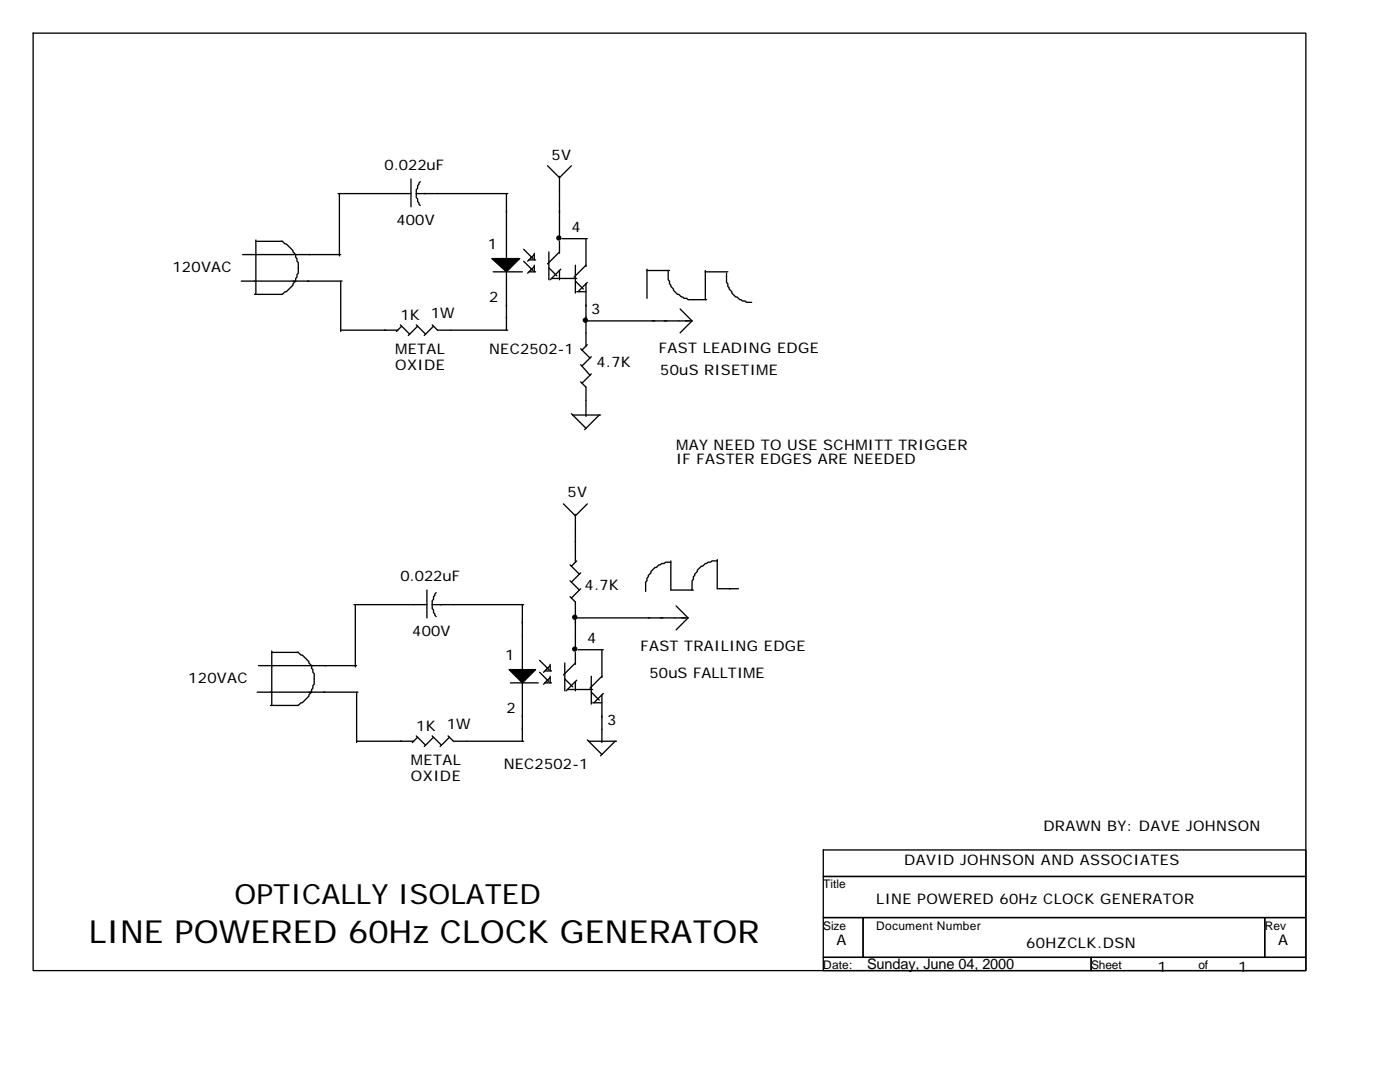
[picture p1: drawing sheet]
<svg xmlns="http://www.w3.org/2000/svg" width="279mm" height="216mm" viewBox="0 0 279 216" stroke-linecap="round" stroke-linejoin="round" font-family="sans-serif">
<g fill="none" stroke="#000" stroke-width=".26">
<path d="M6.6 6.6h254v187.1h-254zM67.5 38.6h14.5M67.7 38.6v12.5M82 35.7v5.6M83.1 38.6v.8l.2 .3v.5l.6 .8M83.1 38.6h18.2M83.9 36.2l-.6 .8v.6l-.2 .2v.8M101.1 38.6v13.3M109.3 33.1l2.4 2.4 2.3-2.4M111.7 35.2v12.2M48.2 56.1h20.1M48.4 50.8h19.6"/>
<path d="M51.1 47.9v10.8M51.1 48.2h5.3M56.1 48.2h.3l.5 .5h.2l1.4 1.3v.3l.5 .5v.5l.3 .3v.5l.2 .3v2.1l-.2 .3v.5l-.3 .3v.5l-.5 .5v.3l-1.4 1.3h-.2l-.5 .5h-5.6M68 56.1v10M98.4 54.2h5.8M101.1 54.2v11.7M104.5 49.7l1.9 1.9M104.5 52.1l1.9 1.9M105.6 54.2h1.3M105.6 51.9h1.3M106.6 50.8l-1.3 1.3M106.6 50.5v1.4"/>
<path d="M106.6 52.9v1.3M106.6 53.2l-1.3 1.3M109.5 50.3v5.5M109.5 53.4l1.6 1.6M110.1 55.6h5M111.7 48.2v2.3M111.7 54v1.8M111.7 50.3l-2.4 2.4M111.9 53.7l-2.1 2.1M112.2 47.6h5M114.8 52.9v5.6M114.8 56.1l1.6 1.6"/>
<path d="M115.1 58.2h1.8M116.9 47.6v5.6M116.9 56.6v12.5M116.9 52.9l-2.3 2.4M117.2 56.4l-1.8 1.8M129.1 53.7v5.8M129.1 54h4.5M133.3 54v1.8l.3 .3v.5l.3 .3v.3l.5 .5v.2l.8 .8h.3l.5 .6h.3l.2 .2h.6l.2 .3h3.7M140.8 54.2h4.5M140.8 54v5.8M145 54.5v1.9l.3 .2v.6l.2 .2v.3l.5 .5v.3l.8 .8h.3l.5 .5h.3l.3 .3h.5l.3 .2h1M68 65.9h11.4"/>
<path d="M79.9 64.8l1.9 1.9M80.2 65.1l-1.1 1M83.1 64.8l1.8 1.9M83.3 65.1l-1.8 1.8M86.3 64.8l1 1.1h14M86.5 65.1l-1.8 1.8M115.9 76.2l1 1.1v5.8M115.9 72.8l1.8 2.1M115.9 69.6l1.8 1.8M116.9 64h21.2M117.2 68.8l-1 1M118 74.6l-1.8 1.9"/>
<path d="M118 71.2l-1.8 1.8M135.7 61.6l2.4 2.4M138.1 64l-2.4 2.4M114 82.5l2.9 3M114.3 82.8h5.6M119.6 82.8l-2.9 2.9M85.2 117.7v5.6M87 118.3l-.5 .8v.5l-.2 .3v.7M112.4 100.5l2.4 2.4 2.4-2.4M113.8 119.1l1 1v9.3M113.8 115.9l1.8 1.8M113.8 112.7l1.8 1.9"/>
<path d="M114.8 102.7v9.5M115.1 111.9l-1.1 1.1M115.9 117.5l-1.9 1.8M115.9 114.3l-1.9 1.9M133.9 112.2h-1.1l-.2 .2h-.6l-.2 .3h-.3l-.5 .5h-.3l-.8 .8v.3l-.5 .5v.3l-.3 .3v.5l-.2 .3v1.8M133.9 111.9v5.8h4.5M143.1 111.9h-1l-.3 .3h-.5l-.3 .2h-.2l-.6 .6h-.2l-.8 .8v.2l-.6 .6v.2l-.2 .3v.5l-.3 .3v1.8M143.1 111.7v5.8h4.3M51.3 138.1h20.1M51.6 132.8h19.6M54.2 129.9v10.9M54.2 130.2h5.3"/>
<path d="M59.3 130.2h.2l.6 .5h.2l1.3 1.3v.3l.6 .5v.5l.2 .3v.5l.3 .3v2.1l-.3 .3v.5l-.2 .3v.5l-.6 .5v.3l-1.3 1.3h-.2l-.6 .6h-5.5M70.6 120.6h14.6M70.9 120.6v12.5M71.2 138.1v10.1M86.3 120.6v.8l.2 .3v.5l.5 .8M86.3 120.6h18.2M101.9 136.3h5.5M104.2 120.6v13.3M104.2 136.3v11.6M107.7 131.8l1.8 1.8M107.7 134.1l1.8 1.9M108.7 136.3h1.4"/>
<path d="M108.7 133.9h1.4M109.8 132.8l-1.3 1.3M109.8 132.6v1.3M109.8 134.9v1.4M109.8 135.2l-1.3 1.3M112.7 132.3v5.5M112.7 135.5l1.6 1.6M113.2 137.6h5.1M114.8 130.2v2.4M114.8 136v1.8M114.8 132.3l-2.4 2.4M114.8 123.3h22.5"/>
<path d="M115.1 135.7l-2.1 2.1M115.4 129.6h5M118 134.9v5.6M118 138.1l1.6 1.6M120.1 129.6v5.6M120.1 138.6v9.6M120.1 134.9l-2.4 2.4M120.4 138.4l-1.9 1.8M134.9 120.9l2.4 2.4M137.3 123.3l-2.4 2.4M71.2 147.9h11.3M83.1 146.8l1.8 1.9"/>
<path d="M83.3 147.1l-1 1.1M86.3 146.8l1.8 1.9M86.5 147.1l-1.8 1.9M89.4 146.8l1.1 1.1h14M89.7 147.1l-1.9 1.9M117.2 147.6l2.9 2.9M117.5 147.9h5.5M118.3 140.2h1.8M122.8 147.9l-2.9 2.9M164.3 169.6h96.3v5.3h-96.3zM164.3 174.9h96.3v8.2h-96.3zM164.3 183.1h7.9v7.9h-7.9z"/>
<path d="M164.3 191h53.5v2.7h-53.5zM172.2 183.1h80.2v7.9h-80.2zM217.8 191h42.8v2.7h-42.8zM252.4 183.1h8.2v7.9h-8.2z"/>
</g>
<g fill="#000" stroke="#000" stroke-width=".26">
<path d="M98.2 51.6h5.5l-2.6 2.6z" fill-rule="evenodd"/>
<path d="M101.6 133.6h5.3l-2.7 2.7z" fill-rule="evenodd"/>
</g>
<g fill="#000" stroke="#000" stroke-width=".26">
<circle cx="111.5" cy="47.5" r=".4"/>
<circle cx="116.8" cy="63.9" r=".4"/>
<circle cx="114.7" cy="123.2" r=".4"/>
<circle cx="114.7" cy="129.5" r=".4"/>
</g>
<text font-size="6.3" x="17.7" y="188.1">LINE POWERED 60Hz CLOCK GENERATOR</text>
<text font-size="5.6" x="46.8" y="180.4">OPTICALLY ISOLATED</text>
<g font-size="2.9">
<text x="76.7" y="33.9">0.022uF</text>
<text x="110.1" y="32">5V</text>
<text x="79.1" y="45">400V</text>
<text x="114" y="46.3">4</text>
<text x="97.4" y="49.7">1</text>
<text x="34.4" y="54.2">120VAC</text>
<text x="79.9" y="63.8">1K</text>
<text x="86" y="63.5">1W</text>
<text x="97.6" y="60.3">2</text>
<text x="118" y="62.7">3</text>
<text x="78.8" y="70.6">METAL</text>
<text x="97.6" y="70.6">NEC2502-1</text>
<text x="131.5" y="70.4">FAST LEADING EDGE</text>
<text x="78.8" y="73.8">OXIDE</text>
<text x="119.1" y="73.3">4.7K</text>
<text x="131.8" y="74.9">50uS RISETIME</text>
<text x="134.9" y="89.7">MAY NEED TO USE SCHMITT TRIGGER</text>
<text x="134.9" y="92.6">IF FASTER EDGES ARE NEEDED</text>
<text x="113.2" y="99.2">5V</text>
<text x="79.9" y="115.9">0.022uF</text>
<text x="116.7" y="117.7">4.7K</text>
<text x="82.3" y="127">400V</text>
<text x="100.8" y="131.8">1</text>
<text x="117.2" y="128.3">4</text>
<text x="127.8" y="129.9">FAST TRAILING EDGE</text>
<text x="37.6" y="136.3">120VAC</text>
<text x="129.6" y="135.2">50uS FALLTIME</text>
<text x="101.1" y="142.3">2</text>
<text x="83.1" y="145.8">1K</text>
<text x="89.2" y="145.5">1W</text>
<text x="121.2" y="144.7">3</text>
<text x="82" y="152.7">METAL</text>
<text x="82" y="155.8">OXIDE</text>
<text x="100.5" y="153.5">NEC2502-1</text>
<text x="208.2" y="165.9">DRAWN BY: DAVE JOHNSON</text>
<text x="180.4" y="172.5">DAVID JOHNSON AND ASSOCIATES</text>
<text x="174.9" y="180.4">LINE POWERED 60Hz CLOCK GENERATOR</text>
<text x="167" y="188.6">A</text>
<text x="204.8" y="189.2">60HZCLK.DSN</text>
<text x="255.1" y="188.6">A</text>
<text x="173" y="193.4">Sunday, June 04, 2000</text>
<text x="231" y="193.9">1</text>
<text x="247.1" y="193.9">1</text>
</g>
<g font-size="2.4">
<text x="164.3" y="177.3">Title</text>
<text x="164.3" y="185.5">Size</text>
<text x="174.9" y="185.5">Document Number</text>
<text x="252.4" y="185.5">Rev</text>
<text x="164.3" y="193.4">Date:</text>
<text x="217.8" y="193.4">Sheet</text>
<text x="239.2" y="193.4">of</text>
</g>
</svg>
